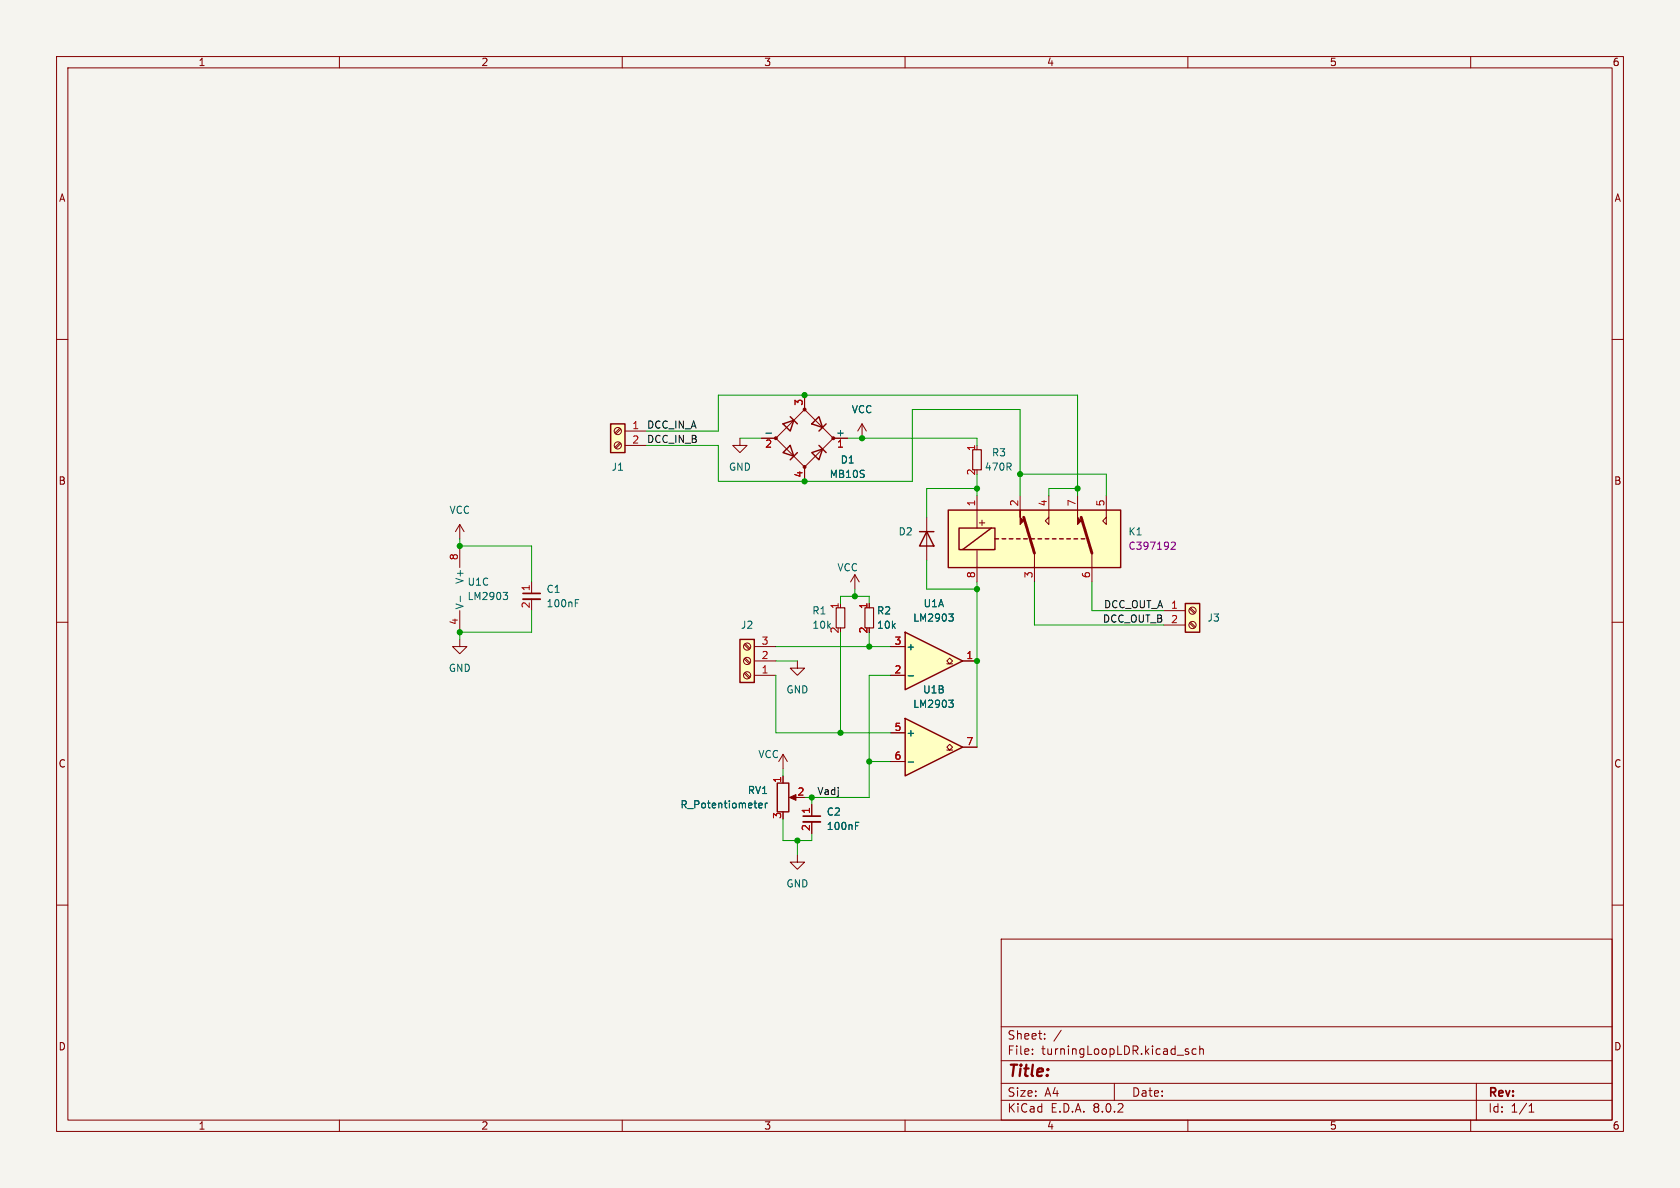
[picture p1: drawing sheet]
<svg xmlns="http://www.w3.org/2000/svg" width="297mm" height="210mm" viewBox="0 0 297 210" stroke-linecap="round" stroke-linejoin="round" font-family="sans-serif">
<path d="M0 0h297v210h-297z" fill="#f5f4ef" stroke="#f5f4ef" stroke-width=".18"/>
<g fill="none" stroke="#840000" stroke-width=".18">
<path d="M10 10h277v190h-277zM12 12h273v186h-273zM60 10v2M110 10v2M160 10v2M210 10v2M260 10v2M10 60h2M285 60h2M10 110h2M285 110h2M10 160h2"/>
<path d="M285 160h2M177 166h108v32h-108zM60 198v2M110 198v2M160 198v2M177 194.5h108M177 191.5h108M177 187.5h108M177 181.5h108M182.5 186.3v.1M182.5 185.5v.1M184.7 183.6v.1"/>
<path d="M184.7 182.8v.1M187.6 182.1l-1.3 2M197 191.5v3M209.7 185.9l.4 .1 .1 .2-.2 .2h-.3M209.7 185.4l.4 .1M210 198v2M211.5 185.5l-.5-.1-.3 .3v.4l.2 .2h.6M212.1 185.5l.2-.1 .4 .1v.9M212.1 184.9v1.5M260 198v2M261 191.5v6.5M270.3 196.6h.9"/>
<path d="M270.3 195.5l.4-.4v1.5"/>
</g>
<path d="M160 111.8l10.2 5-10.2 5.1z" fill="#ffffc2"/>
<path d="M138.4 74.9l1.9-.6-.6 1.9zM139.7 73.7l1.3 1.2M144.8 73.7l.6 1.9-1.9-.7zM144.8 78.7l1.2 1.3M146 74.9l-1.2 1.3M138.4 80l1.3-1.3 .6 1.9zM141 80l-1.3 1.3M143.5 80l1.9-.6-.6 1.9zM160 111.8l10.2 5-10.2 5.1zM137.4 138.4h2v5.1h-2z" fill="none" stroke="#840000" stroke-width=".25"/>
<g fill="none" stroke="#840000" stroke-width=".18">
<path d="M134.6 77.5h2.6M137.2 77.5l5-5.1 5.1 5.1-5.1 5.1zM142.2 69.9v2.5M147.3 77.5h2.6M142.2 82.6v2.5M141 116.8v1.3h1.2l-1.2 1.3-1.3-1.3h1.3M157.5 119.4h2.5M157.5 114.3h2.5M167.4 117.3h.5l-.5-.5 .5-.5 .5 .5-.5 .5h.5M170.2 116.8h2.5M138.4 133.4v2.5M138.4 137.2v1.2"/>
<path d="M138.4 133.4l-.7 1.2M138.4 133.4l.8 1.2M140 141h1M143.5 142.2v2.1M143.5 145.3v2"/>
</g>
<path d="M135.4 76.6h1M160.5 119.5h1M167.7 108.5h.8l-.4 .5M168.3 109l.2 .3v.3l-.2 .2M134.1 142.4l.7-.1-.1-.3h-.4l-.2 .2 .1 .6h.5M135.3 142v.8M135.7 142l-.4 .2M151.2 146h.5M151.2 145.4h.6" fill="none" stroke="#006464" stroke-width=".18"/>
<g fill="#840000" stroke="#840000" stroke-width=".18">
<path d="M139.6 141l1.1-.5v1z"/>
<circle cx="137.2" cy="77.5" r=".25"/>
<circle cx="142.2" cy="82.5" r=".25"/>
<circle cx="142.2" cy="72.4" r=".25"/>
<circle cx="147.3" cy="77.5" r=".25"/>
</g>
<path d="M172 79.5h1.5v3.6h-1.5zM147.8 107.4h1.6v3.6h-1.6z" fill="none" stroke="#840000" stroke-width=".2"/>
<path d="M142 145.3h3" fill="none" stroke="#840000" stroke-width=".33"/>
<path d="M142 144.3h3" fill="none" stroke="#840000" stroke-width=".3"/>
<path d="M130.8 113h2.5v7.7h-2.5z" fill="#ffffc2"/>
<path d="M162.6 94h2.5M163.8 94l1.3 2.5h-2.5zM130.8 113h2.5v7.7h-2.5z" fill="none" stroke="#840000" stroke-width=".25"/>
<g fill="none" stroke="#840000" stroke-width=".18">
<path d="M163.8 91.4v7.7M131.6 114l.8 .8M131.6 116.5l.8 .8M131.6 119l.8 .9M131.7 113.8l.9 .8M131.7 116.3l.9 .9M131.7 118.9l.9 .8M133.3 119.4h3.9M133.3 116.8h3.9M133.3 114.3h3.9M151.1 101.6l-.7 1.3M151.1 101.6v2.5"/>
<path d="M151.1 101.6l.8 1.3M141 151.1v1.3h1.2l-1.2 1.3-1.3-1.3h1.3"/>
<circle cx="132.1" cy="119.4" r=".63"/>
<circle cx="132.1" cy="116.8" r=".63"/>
<circle cx="132.1" cy="114.3" r=".63"/>
</g>
<path d="M152.9 107.4h1.5v3.6h-1.5z" fill="none" stroke="#840000" stroke-width=".2"/>
<path d="M160 127l10.2 5.1-10.2 5.1z" fill="#ffffc2"/>
<path d="M160 127l10.2 5.1-10.2 5.1z" fill="none" stroke="#840000" stroke-width=".25"/>
<path d="M130.8 77.5v1.2h1.3l-1.3 1.3-1.3-1.3h1.3M81.3 113v1.3h1.2l-1.2 1.3-1.3-1.3h1.3M157.5 129.5h2.5M157.5 134.6h2.5M167.4 132.6h.5l-.5-.5 .5-.5 .5 .5-.5 .5h.5M170.2 132.1h2.5" fill="none" stroke="#840000" stroke-width=".18"/>
<path d="M160.5 134.7h1M167.7 123.8h.8l-.4 .5M168.3 124.3l.2 .2v.3l-.2 .2" fill="none" stroke="#006464" stroke-width=".18"/>
<path d="M107.9 74.9h2.6v5.1h-2.6z" fill="#ffffc2"/>
<path d="M107.9 74.9h2.6v5.1h-2.6z" fill="none" stroke="#840000" stroke-width=".25"/>
<g fill="none" stroke="#840000" stroke-width=".18">
<path d="M109.6 78.2l-.9 .9M109.6 75.7l-.9 .8M109.8 78.4l-.9 .8M109.8 75.9l-.9 .8M110.5 76.2h3.8M110.5 78.7h3.8M81.3 92.7v2.6M81.3 96.5v3.8M81.3 92.7l-.8 1.3M81.3 92.7l.7 1.3M81.3 108v3.8M94 102.9v2"/>
<path d="M94 105.9v2.1"/>
<circle cx="109.2" cy="76.2" r=".63"/>
<circle cx="109.2" cy="78.7" r=".63"/>
</g>
<path d="M92.5 105.9h3" fill="none" stroke="#840000" stroke-width=".33"/>
<path d="M92.5 104.9h3" fill="none" stroke="#840000" stroke-width=".3"/>
<path d="M81.4 105.4v.9M89 104.7h.7l-.4 .5M89.5 105.2l.2 .2v.3l-.2 .3M101.7 106.6h.4M101.7 106h.6" fill="none" stroke="#006464" stroke-width=".18"/>
<path d="M209.5 106.7h2.6v5.1h-2.6z" fill="#ffffc2"/>
<path d="M209.5 106.7h2.6v5.1h-2.6z" fill="none" stroke="#840000" stroke-width=".25"/>
<g fill="none" stroke="#840000" stroke-width=".18">
<path d="M152.4 74.9l-.8 1.3M152.4 74.9v2.6M152.4 74.9l.8 1.3M205.7 108h3.8M205.7 110.5h3.8M210.3 110.2l.9 .8M210.3 107.6l.9 .9M210.5 110l.8 .8M210.5 107.4l.8 .9"/>
<circle cx="210.8" cy="110.5" r=".63"/>
<circle cx="210.8" cy="107.9" r=".63"/>
</g>
<path d="M167.6 90.2h30.5v10.1h-30.5z" fill="#ffffc2"/>
<g fill="none" stroke="#840000" stroke-width=".25">
<path d="M167.6 90.2h30.5v10.1h-30.5zM169.5 93.3h6.4v3.9h-6.4zM175.3 93.3l-5.1 3.9M175.9 95.3h.6M177.2 95.3h.6M178.4 95.3h.7M179.7 95.3h.6M181 95.3h.6M182.2 95.3h.7M183.5 95.3h.6M184.8 95.3h.6M186.1 95.3h.6"/>
<path d="M187.3 95.3h.7M188.6 95.3h.6M189.9 95.3h.6M191.1 95.3h.7"/>
</g>
<g fill="none" stroke="#840000" stroke-width=".18">
<path d="M134.6 77.5h2.6M142.2 69.9v2.5M147.3 77.5h2.6M142.2 82.6v2.5M172.7 87.6v5.7M172.7 97.2v5.7M180.3 87.6v2.6M182.9 97.8v5.1M185.4 87.6v5.1l-.6-.6 .6-.7M190.5 87.6v2.6M193 97.8v5.1M195.6 87.6v5.1l-.7-.6 .7-.7"/>
<path d="M157.5 119.4h2.5M157.5 114.3h2.5M170.2 116.8h2.5M138.4 137.2v1.2M157.5 129.5h2.5M157.5 134.6h2.5M170.2 132.1h2.5M143.5 142.2v2.1M143.5 145.3v2"/>
</g>
<path d="M181 91.4l1.9 6.4M191.1 91.4l1.9 6.4" fill="none" stroke="#840000" stroke-width=".51"/>
<g fill="#840000" stroke="#840000" stroke-width=".18">
<path d="M180.3 90.2v1.2l.7 .7-.7 .6z"/>
<path d="M190.5 90.2v1.2l.6 .7-.6 .6z"/>
</g>
<path d="M207.1 96l.4-.2 .3 .4-.8 .9h.8" fill="none" stroke="#840084" stroke-width=".18"/>
<g fill="none" stroke="#009600" stroke-width=".18">
<path d="M114.3 76.2h12.7v-6.3h63.5v17.7M114.3 78.7h12.7v6.4h34.3v-12.7h19v15.2M130.8 77.5h3.8M149.9 77.5h22.8v1.2M81.3 95.3v1.2h12.7v6.4M163.8 99.1v5h8.9M172.7 83.8v3.8M172.7 86.4h-8.9v5M180.3 83.8h15.3v3.8M190.5 86.4h-5.1v1.2M94 108v3.8h-12.7v1.2M137.2 119.4v10.1h20.3"/>
<path d="M137.2 114.3h20.3M137.2 116.8h3.8M148.6 106.7v-1.3h5.1v1.3M148.6 111.8v17.7M151.1 104.1v1.3M153.7 111.8v2.5M157.5 119.4h-3.8v21.6h-11.5M172.7 102.9v29.2M182.9 102.9v7.6h22.8M193 102.9v5.1h12.7M138.4 135.9v1.3M153.7 134.6h3.8"/>
<path d="M138.4 144.8v3.8h5.1v-1.3M141 148.6v2.5M143.5 141v1.2"/>
</g>
<path d="M135.4 76.6h1M160.5 119.5h1M167.7 108.5h.8l-.4 .5M168.3 109l.2 .3v.3l-.2 .2M160.5 134.7h1M167.7 123.8h.8l-.4 .5M168.3 124.3l.2 .2v.3l-.2 .2M134.1 142.4l.7-.1-.1-.3h-.4l-.2 .2 .1 .6h.5M135.3 142v.8M135.7 142l-.4 .2M151.2 146h.5M151.2 145.4h.6" fill="none" stroke="#006464" stroke-width=".18"/>
<g fill="#009600" stroke="#009600" stroke-width=".18">
<circle cx="180.3" cy="83.8" r=".46"/>
<circle cx="153.7" cy="134.6" r=".46"/>
<circle cx="172.7" cy="116.8" r=".46"/>
<circle cx="148.6" cy="129.5" r=".46"/>
<circle cx="153.7" cy="114.3" r=".46"/>
<circle cx="151.1" cy="105.4" r=".46"/>
<circle cx="143.5" cy="141" r=".46"/>
<circle cx="141" cy="148.6" r=".46"/>
<circle cx="81.3" cy="111.8" r=".46"/>
<circle cx="81.3" cy="96.5" r=".46"/>
<circle cx="172.7" cy="86.4" r=".46"/>
<circle cx="172.7" cy="104.1" r=".46"/>
<circle cx="142.2" cy="85.1" r=".46"/>
<circle cx="152.4" cy="77.5" r=".46"/>
<circle cx="142.2" cy="69.9" r=".46"/>
<circle cx="190.5" cy="86.4" r=".46"/>
</g>
<text font-size="2.8" fill="#840000" x="178" y="190.9">Title:</text>
<g font-size="2.1" fill="#840000">
<text x="178" y="184">Sheet:</text>
<text x="178" y="186.7">File:</text>
<text x="184.1" y="186.7">turningLoopLDR.kicad_sch</text>
<text x="178" y="196.9">KiCad</text>
<text x="178" y="194.1">Size:</text>
<text x="184.7" y="194.1">A4</text>
<text x="185.7" y="196.9">E.D.A.</text>
<text x="193.3" y="196.9">8.0.2</text>
<text x="200" y="194.1">Date:</text>
<text x="263" y="194.3">Rev:</text>
<text x="263" y="196.9">Id:</text>
<text x="267.1" y="196.9">1/1</text>
</g>
<g font-size="1.8" fill="#840000">
<text x="35" y="11.9">1</text>
<text x="85" y="11.9">2</text>
<text x="135" y="11.9">3</text>
<text x="185" y="11.9">4</text>
<text x="235" y="11.9">5</text>
<text x="285" y="11.9">6</text>
<text x="10.3" y="35.9">A</text>
<text x="285.3" y="35.9">A</text>
<text x="10.3" y="85.9">B</text>
<text x="285.3" y="85.9">B</text>
<text x="172.7" y="93.2">+</text>
<text x="10.3" y="135.9">C</text>
<text x="285.3" y="135.9">C</text>
<text x="10.3" y="185.9">D</text>
<text x="285.3" y="185.9">D</text>
<text x="35" y="199.9">1</text>
<text x="85" y="199.9">2</text>
<text x="135" y="199.9">3</text>
<text x="185" y="199.9">4</text>
<text x="235" y="199.9">5</text>
<text x="285" y="199.9">6</text>
</g>
<g font-size="1.8" fill="#a90000">
<text x="142" y="71.8" transform="rotate(-90 142 71.8)">3</text>
<text x="111.7" y="75.9">1</text>
<text x="111.7" y="78.5">2</text>
<text x="135.2" y="79.5">2</text>
<text x="147.9" y="79.5">1</text>
<text x="172.5" y="79.8" transform="rotate(-90 172.5 79.8)">1</text>
<text x="142" y="84.5" transform="rotate(-90 142 84.5)">4</text>
<text x="172.5" y="89.6" transform="rotate(-90 172.5 89.6)">1</text>
<text x="172.5" y="84.1" transform="rotate(-90 172.5 84.1)">2</text>
<text x="180.1" y="89.6" transform="rotate(-90 180.1 89.6)">2</text>
<text x="185.2" y="89.6" transform="rotate(-90 185.2 89.6)">4</text>
<text x="190.2" y="89.6" transform="rotate(-90 190.2 89.6)">7</text>
<text x="195.3" y="89.6" transform="rotate(-90 195.3 89.6)">5</text>
<text x="81" y="99.1" transform="rotate(-90 81 99.1)">8</text>
<text x="93.7" y="107.6" transform="rotate(-90 93.7 107.6)">2</text>
<text x="93.7" y="104.6" transform="rotate(-90 93.7 104.6)">1</text>
<text x="148.3" y="107.8" transform="rotate(-90 148.3 107.8)">1</text>
<text x="153.4" y="107.8" transform="rotate(-90 153.4 107.8)">1</text>
<text x="172.5" y="102.3" transform="rotate(-90 172.5 102.3)">8</text>
<text x="182.6" y="102.3" transform="rotate(-90 182.6 102.3)">3</text>
<text x="192.8" y="102.3" transform="rotate(-90 192.8 102.3)">6</text>
<text x="81" y="110.6" transform="rotate(-90 81 110.6)">4</text>
<text x="148.3" y="112.1" transform="rotate(-90 148.3 112.1)">2</text>
<text x="153.4" y="112.1" transform="rotate(-90 153.4 112.1)">2</text>
<text x="206.9" y="110.2">2</text>
<text x="134.5" y="119.1">1</text>
<text x="134.5" y="116.6">2</text>
<text x="134.5" y="114">3</text>
<text x="158" y="119.1">2</text>
<text x="158" y="114">3</text>
<text x="170.7" y="116.6">1</text>
<text x="158" y="129.3">5</text>
<text x="170.7" y="131.8">7</text>
<text x="158" y="134.4">6</text>
<text x="138.2" y="138.5" transform="rotate(-90 138.2 138.5)">1</text>
<text x="140.9" y="140.7">2</text>
<text x="143.3" y="144" transform="rotate(-90 143.3 144)">1</text>
<text x="138.2" y="144.9" transform="rotate(-90 138.2 144.9)">3</text>
<text x="143.3" y="147" transform="rotate(-90 143.3 147)">2</text>
</g>
<g font-size="1.8" fill="#0f0f0f">
<text x="114.3" y="75.9">DCC_IN_A</text>
<text x="114.3" y="78.4">DCC_IN_B</text>
<text x="195.1" y="107.6">DCC_OUT_A 1</text>
<text x="194.9" y="110.1">DCC_OUT_B</text>
<text x="144.4" y="140.6">Vadj</text>
</g>
<g font-size="1.8" fill="#006464">
<text x="147.7" y="77.2">+</text>
<text x="150.5" y="73.3">VCC</text>
<text x="108" y="83.4">J1</text>
<text x="128.8" y="83.4">GND</text>
<text x="148.5" y="82.1">D1</text>
<text x="174" y="83.4">470R</text>
<text x="175.3" y="80.9">R3</text>
<text x="146.6" y="84.7">MB10S</text>
<text x="79.4" y="91">VCC</text>
<text x="158.8" y="94.8">D2</text>
<text x="199.4" y="94.8">K1</text>
<text x="147.9" y="101.2">VCC</text>
<text x="82.1" y="107.8" transform="rotate(-90 82.1 107.8)">V-</text>
<text x="82.1" y="103.3" transform="rotate(-90 82.1 103.3)">V+</text>
<text x="82.6" y="106.3">LM2903</text>
<text x="82.6" y="103.7">U1C</text>
<text x="96.5" y="105">C1</text>
<text x="96.5" y="107.5">100nF</text>
<text x="163.2" y="107.5">U1A</text>
<text x="130.9" y="111.4">J2</text>
<text x="143.5" y="108.8">R1</text>
<text x="143.5" y="111.4">10k</text>
<text x="154.9" y="108.8">R2</text>
<text x="154.9" y="111.4">10k</text>
<text x="161.3" y="110.1">LM2903</text>
<text x="213.4" y="110.1">J3</text>
<text x="79.2" y="119">GND</text>
<text x="160.1" y="115.2">+</text>
<text x="138.9" y="122.8">GND</text>
<text x="161.3" y="125.3">LM2903</text>
<text x="163.1" y="122.8">U1B</text>
<text x="160.1" y="130.4">+</text>
<text x="134" y="134.2">VCC</text>
<text x="120.2" y="143.1">R_Potentiometer</text>
<text x="132.1" y="140.6">RV1</text>
<text x="146.1" y="144.4">C2</text>
<text x="146.1" y="146.9">100nF</text>
<text x="138.9" y="157.1">GND</text>
</g>
<text font-size="1.8" fill="#840084" x="199.4" y="97.4">C397192</text>
</svg>
